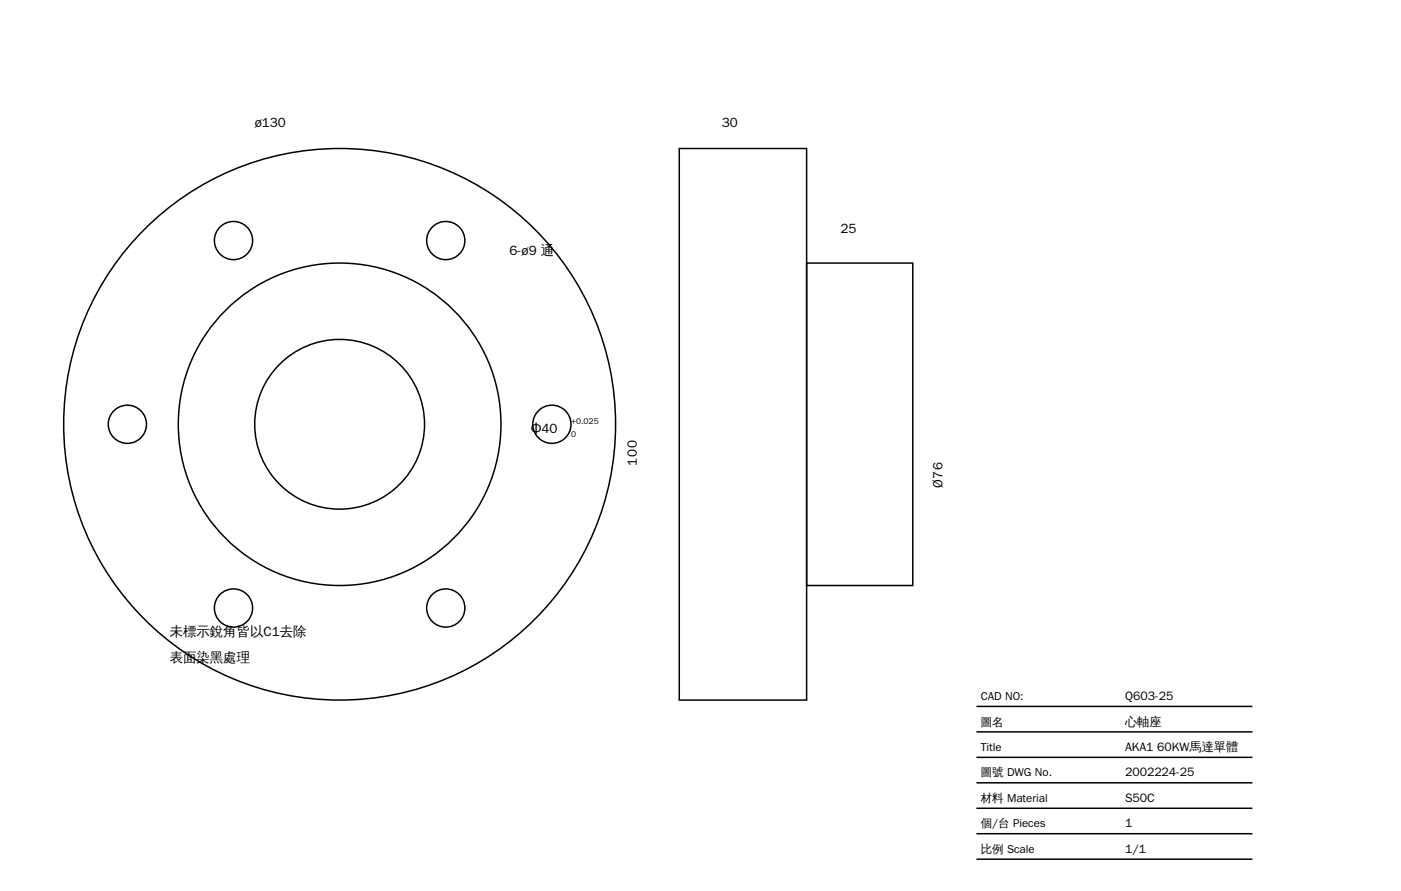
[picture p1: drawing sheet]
<svg xmlns="http://www.w3.org/2000/svg" width="330mm" height="210mm" viewBox="0 0 330 210" stroke-linecap="round" stroke-linejoin="round" font-family="sans-serif">
<g fill="none" stroke="#000" stroke-width=".35">
<path d="M160 35h30v130h-30zM190 62h25v76h-25zM230 166.5h65M230 172.5h65M230 178.5h65M230 184.5h65M230 190.5h65M230 196.5h65M230 202.5h65"/>
<circle cx="55" cy="56.7" r="4.5"/>
<circle cx="105" cy="56.7" r="4.5"/>
<circle cx="80" cy="100" r="65"/>
<circle cx="80" cy="100" r="38"/>
<circle cx="80" cy="100" r="20"/>
<circle cx="30" cy="100" r="4.5"/>
<circle cx="130" cy="100" r="4.5"/>
<circle cx="55" cy="143.3" r="4.5"/>
<circle cx="105" cy="143.3" r="4.5"/>
</g>
<g font-size="3.2">
<text x="60" y="30">ø130</text>
<text x="170" y="30">30</text>
<text x="120" y="60">6-ø9 通</text>
<text x="198" y="55">25</text>
<text x="125" y="102">Φ40</text>
<text x="150" y="109.8" transform="rotate(-90 150 109.8)">100</text>
<text x="222" y="115" transform="rotate(-90 222 115)">Ø76</text>
<text x="40" y="150">未標示銳角皆以C1去除</text>
<text x="40" y="156">表面染黑處理</text>
</g>
<g font-size="2.9">
<text x="265" y="165">Q603-25</text>
<text x="265" y="171">心軸座</text>
<text x="265" y="177">AKA1 60KW馬達單體</text>
<text x="265" y="183">2002224-25</text>
<text x="265" y="189">S50C</text>
<text x="265" y="195">1</text>
<text x="265" y="201">1/1</text>
</g>
<g font-size="2.7">
<text x="231" y="165">CAD NO:</text>
<text x="231" y="171">圖名</text>
<text x="231" y="177">Title</text>
<text x="231" y="183">圖號 DWG No.</text>
<text x="231" y="189">材料 Material</text>
<text x="231" y="195">個/台 Pieces</text>
<text x="231" y="201">比例 Scale</text>
</g>
<g font-size="2">
<text x="134.5" y="100">+0.025</text>
<text x="134.5" y="103">0</text>
</g>
</svg>
